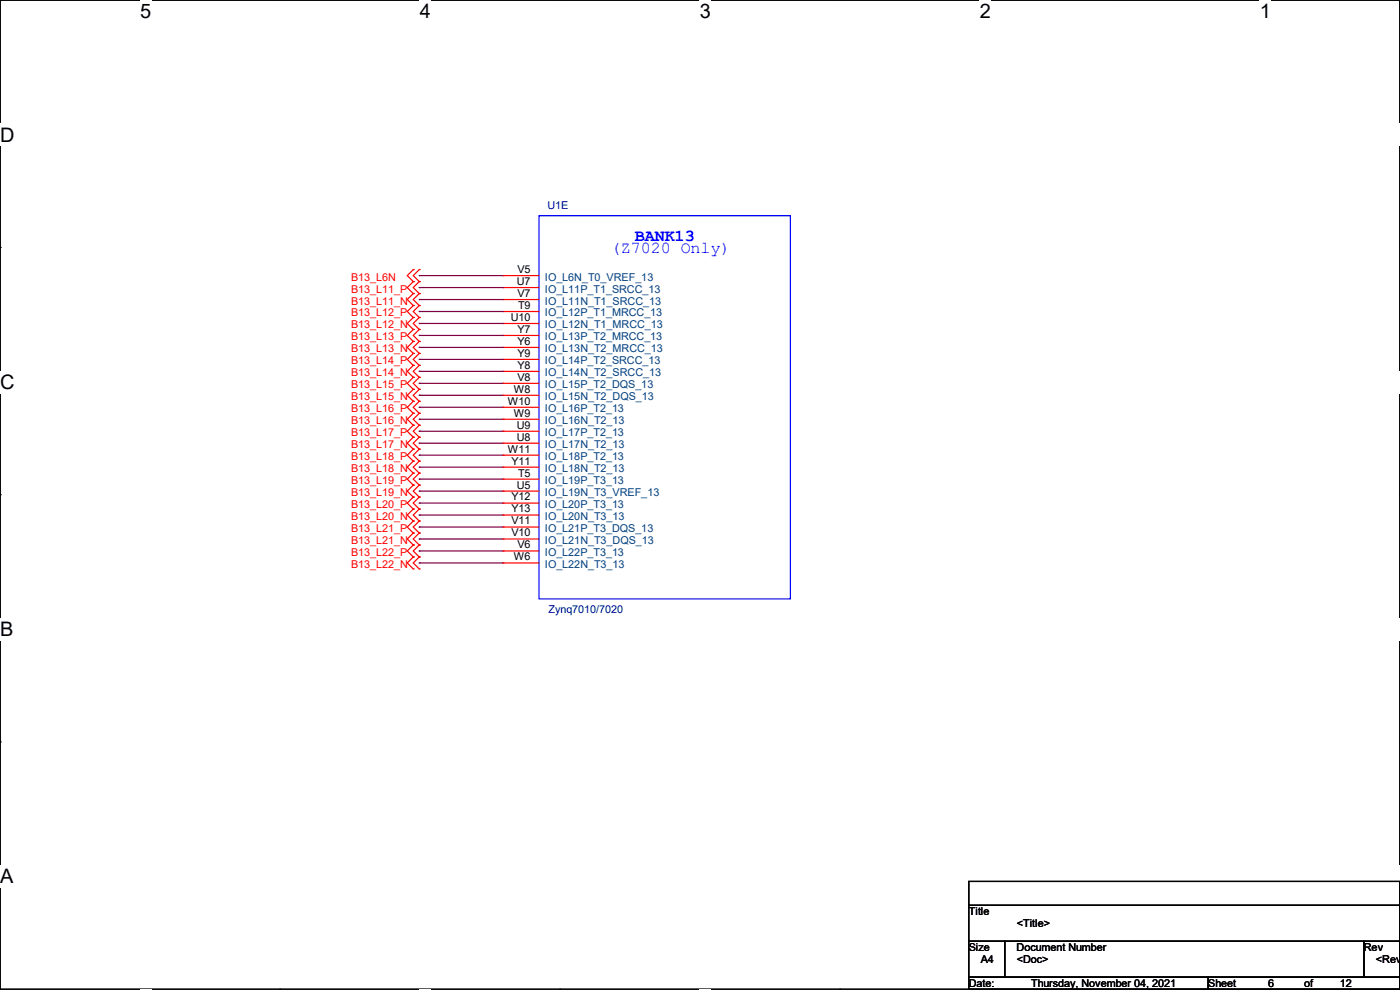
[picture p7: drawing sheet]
<svg xmlns="http://www.w3.org/2000/svg" width="297mm" height="210mm" viewBox="0 0 297 210" stroke-linecap="round" stroke-linejoin="round" font-family="sans-serif">
<path d="M0 0h297v209.8h-297z" fill="none" stroke="#000" stroke-width=".25"/>
<g fill="#fff">
<path d="M29.7 0h2.4v4.8h-2.4z"/>
<path d="M29.7 209.8h2.4v.2h-2.4z"/>
</g>
<path d="M59.4 0h.1M59.4 209.8h.1" fill="none" stroke="#000" stroke-width=".25"/>
<g fill="#fff">
<path d="M89.1 0h2.3v4.8h-2.3z"/>
<path d="M89.1 209.8h2.3v.2h-2.3z"/>
</g>
<path d="M118.8 0h.1M118.8 209.8h.1" fill="none" stroke="#000" stroke-width=".25"/>
<g fill="#fff">
<path d="M148.5 0h2.3v4.8h-2.3z"/>
<path d="M148.5 209.8h2.3v.2h-2.3z"/>
</g>
<path d="M178.2 0h.1M178.2 209.8h.1" fill="none" stroke="#000" stroke-width=".25"/>
<g fill="#fff">
<path d="M207.9 0h2.3v4.8h-2.3z"/>
<path d="M207.9 209.8h2.3v.2h-2.3z"/>
</g>
<path d="M237.6 0h.1M237.6 209.8h.1" fill="none" stroke="#000" stroke-width=".25"/>
<g fill="#fff">
<path d="M267.3 0h2.3v4.8h-2.3z"/>
<path d="M267.3 209.8h2.3v.2h-2.3z"/>
<path d="M0 26.2h3.1v4.8h-3.1z"/>
<path d="M297 26.2v4.8z"/>
<path d="M0 78.7h3.1v4.7h-3.1z"/>
<path d="M297 78.7v4.7z"/>
</g>
<path d="M0 52.5h.1M297 52.5h.1" fill="none" stroke="#000" stroke-width=".25"/>
<g fill="#fff">
<path d="M0 131.1h2.9v4.8h-2.9z"/>
<path d="M297 131.1v4.8z"/>
</g>
<path d="M0 104.9h.1M297 104.9h.1" fill="none" stroke="#000" stroke-width=".25"/>
<g fill="#fff">
<path d="M0 183.6h2.9v4.7h-2.9z"/>
<path d="M296.9 183.6h.1v4.7h-.1z"/>
</g>
<path d="M0 157.4h.1M297 157.4h.1M205.5 187h91.5v5.1h-91.5zM205.5 192.1h91.5v7.6h-91.5zM205.5 199.7h7.6v7.6h-7.6zM213.1 199.7h76.2v7.6h-76.2zM289.3 199.7h7.7v7.6h-7.7zM205.5 207.3h50.8v2.5h-50.8zM256.3 207.3h40.7v2.5h-40.7z" fill="none" stroke="#000" stroke-width=".25"/>
<g fill="none" stroke="#f00" stroke-width=".25">
<path d="M87.7 57.2h.1M87.7 59.7h.1M87.7 57.2l-1.3 1.3 1.3 1.2M87.7 59.7l-1.3 1.3 1.3 1.3M88.9 57.2h.1M88.9 59.7h.1M88.9 57.2l-1.2 1.3 1.2 1.2M88.9 59.7l-1.2 1.3 1.2 1.3M106.7 58.5h.1M106.7 58.5h7.6M87.7 62.3h.1M87.7 64.8h.1"/>
<path d="M87.7 67.4h.1M87.7 69.9h.1M87.7 72.4h.1M87.7 75h.1M87.7 77.5h.1M87.7 62.3l-1.3 1.2 1.3 1.3M87.7 64.8l-1.3 1.3 1.3 1.3M87.7 67.4l-1.3 1.2 1.3 1.3M87.7 69.9l-1.3 1.3 1.3 1.2M87.7 72.4l-1.3 1.3 1.3 1.3M87.7 75l-1.3 1.2 1.3 1.3M87.7 77.5l-1.3 1.3 1.3 1.3"/>
<path d="M88.9 62.3h.1M88.9 64.8h.1M88.9 67.4h.1M88.9 69.9h.1M88.9 72.4h.1M88.9 75h.1M88.9 77.5h.1M88.9 62.3l-1.2 1.2 1.2 1.3M88.9 64.8l-1.2 1.3 1.2 1.3M88.9 67.4l-1.2 1.2 1.2 1.3M88.9 69.9l-1.2 1.3 1.2 1.2M88.9 72.4l-1.2 1.3 1.2 1.3"/>
<path d="M88.9 75l-1.2 1.2 1.2 1.3M88.9 77.5l-1.2 1.3 1.2 1.3M106.7 61h.1M106.7 63.5h.1M106.7 66.1h.1M106.7 68.6h.1M106.7 71.2h.1M106.7 73.7h.1M106.7 76.2h.1M106.7 78.8h.1M106.7 61h7.6M106.7 63.5h7.6"/>
<path d="M106.7 66.1h7.6M106.7 68.6h7.6M106.7 71.2h7.6M106.7 73.7h7.6M106.7 76.2h7.6M106.7 78.8h7.6M87.7 80.1h.1M87.7 82.6h.1M87.7 85.1h.1M87.7 87.7h.1M87.7 90.2h.1M87.7 92.8h.1"/>
<path d="M87.7 95.3h.1M87.7 97.8h.1M87.7 80.1l-1.3 1.2 1.3 1.3M87.7 82.6l-1.3 1.3 1.3 1.2M87.7 85.1l-1.3 1.3 1.3 1.3M87.7 87.7l-1.3 1.2 1.3 1.3M87.7 90.2l-1.3 1.3 1.3 1.3M87.7 92.8l-1.3 1.2 1.3 1.3M87.7 95.3l-1.3 1.3 1.3 1.2M87.7 97.8l-1.3 1.3 1.3 1.3M88.9 80.1h.1M88.9 82.6h.1"/>
<path d="M88.9 85.1h.1M88.9 87.7h.1M88.9 90.2h.1M88.9 92.8h.1M88.9 95.3h.1M88.9 97.8h.1M88.9 80.1l-1.2 1.2 1.2 1.3M88.9 82.6l-1.2 1.3 1.2 1.2M88.9 85.1l-1.2 1.3 1.2 1.3M88.9 87.7l-1.2 1.2 1.2 1.3M88.9 90.2l-1.2 1.3 1.2 1.3M88.9 92.8l-1.2 1.2 1.2 1.3"/>
<path d="M88.9 95.3l-1.2 1.3 1.2 1.2M88.9 97.8l-1.2 1.3 1.2 1.3M106.7 81.3h.1M106.7 83.9h.1M106.7 86.4h.1M106.7 88.9h.1M106.7 91.5h.1M106.7 94h.1M106.7 96.6h.1M106.7 99.1h.1M106.7 81.3h7.6M106.7 83.9h7.6"/>
<path d="M106.7 86.4h7.6M106.7 88.9h7.6M106.7 91.5h7.6M106.7 94h7.6M106.7 96.6h7.6M106.7 99.1h7.6M87.7 100.4h.1M87.7 102.9h.1M87.7 105.5h.1M87.7 108h.1M87.7 110.5h.1M87.7 113.1h.1"/>
<path d="M87.7 115.6h.1M87.7 118.2h.1M87.7 100.4l-1.3 1.2 1.3 1.3M87.7 102.9l-1.3 1.3 1.3 1.3M87.7 108l-1.3 1.3 1.3 1.2M87.7 105.5l-1.3 1.2 1.3 1.3M87.7 113.1l-1.3 1.2 1.3 1.3M87.7 110.5l-1.3 1.3 1.3 1.3M87.7 115.6l-1.3 1.3 1.3 1.3M87.7 118.2l-1.3 1.2 1.3 1.3M88.9 100.4h.1M88.9 102.9h.1"/>
<path d="M88.9 105.5h.1M88.9 108h.1M88.9 110.5h.1M88.9 113.1h.1M88.9 115.6h.1M88.9 118.2h.1M88.9 100.4l-1.2 1.2 1.2 1.3M88.9 102.9l-1.2 1.3 1.2 1.3M88.9 108l-1.2 1.3 1.2 1.2M88.9 105.5l-1.2 1.2 1.2 1.3M88.9 113.1l-1.2 1.2 1.2 1.3M88.9 110.5l-1.2 1.3 1.2 1.3"/>
<path d="M88.9 115.6l-1.2 1.3 1.2 1.3M88.9 118.2l-1.2 1.2 1.2 1.3M106.7 101.6h.1M106.7 104.2h.1M106.7 106.7h.1M106.7 109.3h.1M106.7 111.8h.1M106.7 114.3h.1M106.7 116.9h.1M106.7 119.4h.1M106.7 101.6h7.6M106.7 104.2h7.6"/>
<path d="M106.7 106.7h7.6M106.7 109.3h7.6M106.7 111.8h7.6M106.7 114.3h7.6M106.7 116.9h7.6M106.7 119.4h7.6M87.7 120.7h.1M88.9 120.7h.1"/>
</g>
<path d="M114.3 45.8h53.4v81.2h-53.4z" fill="none" stroke="#00f" stroke-width=".25"/>
<g fill="none" stroke="#800040" stroke-width=".25">
<path d="M88.9 58.5h.1M88.9 58.5h17.8M88.9 61h.1M88.9 63.5h.1M88.9 66.1h.1M88.9 68.6h.1M88.9 71.2h.1M88.9 73.7h.1M88.9 76.2h.1M88.9 78.8h.1M88.9 61h17.8M88.9 63.5h17.8"/>
<path d="M88.9 66.1h17.8M88.9 68.6h17.8M88.9 71.2h17.8M88.9 73.7h17.8M88.9 76.2h17.8M88.9 78.8h17.8M88.9 81.3h.1M88.9 83.9h.1M88.9 86.4h.1M88.9 88.9h.1M88.9 91.5h.1M88.9 94h.1"/>
<path d="M88.9 96.6h.1M88.9 99.1h.1M88.9 81.3h17.8M88.9 83.9h17.8M88.9 86.4h17.8M88.9 88.9h17.8M88.9 91.5h17.8M88.9 94h17.8M88.9 96.6h17.8M88.9 99.1h17.8M88.9 101.6h.1M88.9 104.2h.1"/>
<path d="M88.9 106.7h.1M88.9 109.3h.1M88.9 111.8h.1M88.9 114.3h.1M88.9 116.9h.1M88.9 119.4h.1M88.9 101.6h17.8M88.9 104.2h17.8M88.9 106.7h17.8M88.9 109.3h17.8M88.9 111.8h17.8M88.9 114.3h17.8"/>
<path d="M88.9 116.9h17.8M88.9 119.4h17.8"/>
</g>
<g font-size="4.2">
<text x="29.7" y="3.9">5</text>
<text x="89.1" y="3.9">4</text>
<text x="148.5" y="3.9">3</text>
<text x="207.9" y="3.9">2</text>
<text x="267.3" y="3.9">1</text>
<text x="0" y="30.1">D</text>
<text x="0" y="82.5">C</text>
<text x="0" y="135">B</text>
<text x="0" y="187.4">A</text>
<text x="297" y="187.4">A</text>
</g>
<g font-size="3.6" fill="#00f">
<text x="129.6" y="53.6">(Z7020 Only)</text>
<text x="134.7" y="51.2">BANK13</text>
</g>
<g font-size="2.3" fill="#000080">
<text x="116.1" y="44.3">U1E</text>
<text x="116.4" y="130.1">Zynq7010/7020</text>
</g>
<g font-size="2.3" fill="#f00">
<text x="74.5" y="59.5">B13_L6N</text>
<text x="74.5" y="62.1">B13_L11_P</text>
<text x="74.5" y="64.6">B13_L11_N</text>
<text x="74.5" y="67.1">B13_L12_P</text>
<text x="74.5" y="69.7">B13_L12_N</text>
<text x="74.5" y="72.2">B13_L13_P</text>
<text x="74.5" y="74.8">B13_L13_N</text>
<text x="74.5" y="77.3">B13_L14_P</text>
<text x="74.5" y="79.8">B13_L14_N</text>
<text x="74.5" y="82.4">B13_L15_P</text>
<text x="74.5" y="84.9">B13_L15_N</text>
<text x="74.5" y="87.5">B13_L16_P</text>
<text x="74.5" y="90">B13_L16_N</text>
<text x="74.5" y="92.5">B13_L17_P</text>
<text x="74.5" y="95.1">B13_L17_N</text>
<text x="74.5" y="97.6">B13_L18_P</text>
<text x="74.5" y="100.2">B13_L18_N</text>
<text x="74.5" y="102.7">B13_L19_P</text>
<text x="74.5" y="105.2">B13_L19_N</text>
<text x="74.5" y="107.8">B13_L20_P</text>
<text x="74.5" y="110.3">B13_L20_N</text>
<text x="74.5" y="112.9">B13_L21_P</text>
<text x="74.5" y="115.4">B13_L21_N</text>
<text x="74.5" y="117.9">B13_L22_P</text>
<text x="74.5" y="120.5">B13_L22_N</text>
</g>
<g font-size="2.3">
<text x="109.8" y="57.9">V5</text>
<text x="109.6" y="60.5">U7</text>
<text x="109.8" y="63">V7</text>
<text x="109.9" y="65.5">T9</text>
<text x="108.4" y="68.1">U10</text>
<text x="109.8" y="70.6">Y7</text>
<text x="109.8" y="73.2">Y6</text>
<text x="109.8" y="75.7">Y9</text>
<text x="109" y="83.3">W8</text>
<text x="109.8" y="80.8">V8</text>
<text x="109.8" y="78.2">Y8</text>
<text x="107.7" y="85.9">W10</text>
<text x="109" y="88.4">W9</text>
<text x="109.6" y="90.9">U9</text>
<text x="109.6" y="93.5">U8</text>
<text x="107.7" y="96">W11</text>
<text x="108.5" y="98.6">Y11</text>
<text x="109.9" y="101.1">T5</text>
<text x="108.5" y="106.2">Y12</text>
<text x="109.6" y="103.6">U5</text>
<text x="108.5" y="111.3">V11</text>
<text x="108.5" y="113.8">V10</text>
<text x="108.5" y="108.7">Y13</text>
<text x="109" y="118.9">W6</text>
<text x="109.8" y="116.3">V6</text>
<text x="205.5" y="194.1">Title</text>
<text x="215.7" y="196.7">&lt;Title&gt;</text>
<text x="205.5" y="201.8">Size</text>
<text x="215.7" y="201.8">Document Number</text>
<text x="289.4" y="201.8">Rev</text>
<text x="205.5" y="209.4">Date:</text>
<text x="208.1" y="204.3">A4</text>
<text x="215.7" y="204.3">&lt;Doc&gt;</text>
<text x="218.7" y="209.4">Thursday, November 04, 2021</text>
<text x="256.3" y="209.4">Sheet</text>
<text x="269" y="209.4">6</text>
<text x="276.7" y="209.4">of</text>
<text x="284.3" y="209.4">12</text>
<text x="291.9" y="204.3">&lt;RevC</text>
</g>
<g font-size="2.3" fill="#004080">
<text x="115.6" y="59.5">IO_L6N_T0_VREF_13</text>
<text x="115.6" y="62.1">IO_L11P_T1_SRCC_13</text>
<text x="115.6" y="64.6">IO_L11N_T1_SRCC_13</text>
<text x="115.6" y="67.1">IO_L12P_T1_MRCC_13</text>
<text x="115.6" y="69.7">IO_L12N_T1_MRCC_13</text>
<text x="115.6" y="72.2">IO_L13P_T2_MRCC_13</text>
<text x="115.6" y="74.8">IO_L13N_T2_MRCC_13</text>
<text x="115.6" y="77.3">IO_L14P_T2_SRCC_13</text>
<text x="115.6" y="79.8">IO_L14N_T2_SRCC_13</text>
<text x="115.6" y="82.4">IO_L15P_T2_DQS_13</text>
<text x="115.6" y="84.9">IO_L15N_T2_DQS_13</text>
<text x="115.6" y="87.5">IO_L16P_T2_13</text>
<text x="115.6" y="90">IO_L16N_T2_13</text>
<text x="115.6" y="92.5">IO_L17P_T2_13</text>
<text x="115.6" y="95.1">IO_L17N_T2_13</text>
<text x="115.6" y="97.6">IO_L18P_T2_13</text>
<text x="115.6" y="100.2">IO_L18N_T2_13</text>
<text x="115.6" y="102.7">IO_L19P_T3_13</text>
<text x="115.6" y="105.2">IO_L19N_T3_VREF_13</text>
<text x="115.6" y="107.8">IO_L20P_T3_13</text>
<text x="115.6" y="110.3">IO_L20N_T3_13</text>
<text x="115.6" y="112.9">IO_L21P_T3_DQS_13</text>
<text x="115.6" y="115.4">IO_L21N_T3_DQS_13</text>
<text x="115.6" y="117.9">IO_L22P_T3_13</text>
<text x="115.6" y="120.5">IO_L22N_T3_13</text>
</g>
</svg>
